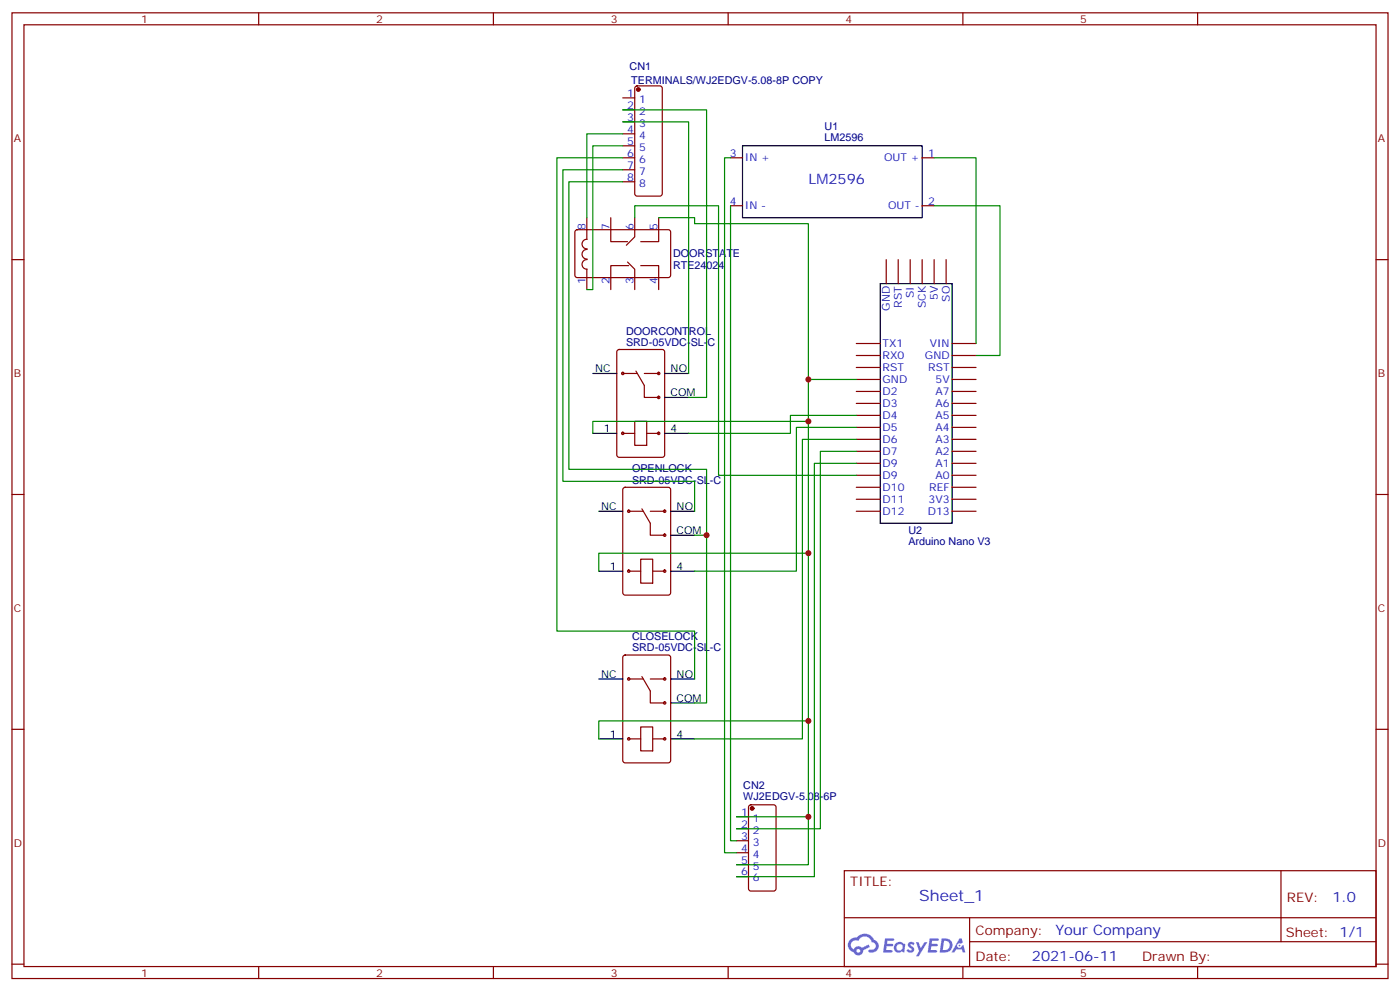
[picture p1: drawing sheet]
<svg xmlns="http://www.w3.org/2000/svg" width="412mm" height="292mm" viewBox="0 0 412 292" stroke-linecap="round" stroke-linejoin="round" font-family="sans-serif">
<g fill="none" stroke="#870000" stroke-width=".35">
<path d="M3.5 3.8h405.4v284.3h-405.4zM7.1 7.3h398.2v277.3h-398.2zM76.2 3.8v3.5M145.3 3.8v3.5M214.5 3.8v3.5M283.6 3.8v3.5M352.8 3.8v3.5M3.5 76.4h3.6M405.3 76.4h3.6M3.5 145.6h3.6M405.3 145.6h3.6M3.5 214.7h3.6"/>
<path d="M405.3 214.7h3.6M248.7 256.4h156.6v28.2h-156.6zM377.3 256.4v20.9M248.7 270.2h156.5M285.6 277.3h119.6M285.6 270.2v14.1M3.5 283.9h3.6M76.2 284.6v3.5M145.3 284.6v3.5M214.5 284.6v3.5M283.6 284.6v3.5M352.8 284.6v3.5"/>
<path d="M405.3 283.9h3.6"/>
</g>
<g fill="#5487ff">
<path d="M267.7 277.5a1.22 1.22 0 0 1 1.7 .3l-.4 .6a.47 .47 0 0 0-.3-.4 .47 .47 0 0 0-.5 .2l.1 .2a1.14 1.14 0 0 1 .8 1.7 1.14 1.14 0 0 1-1.9 0l-.2-.2 .5-.5 .7 .4a.29 .29 0 0 0 .3-.2 .29 .29 0 0 0-.2-.4 1.04 1.04 0 0 1-.6-1.7z"/>
<path d="M260.7 276.3h2.4l.3 .2-.2 .5h-1.8l-.1 .9h1.5l.3 .4-.3 .3h-1.6l-.2 1.1 1.7 .1 .2 .3-.2 .3h-2.6z"/>
<path d="M273.8 276.3h2.4l.3 .2-.1 .5h-1.8l-.2 .9h1.6l.3 .4-.4 .3h-1.6l-.1 1.1 1.7 .1 .2 .3-.2 .3h-2.6z"/>
<path d="M282.6 276.3h.7l.3 1.2-.6 .4a.69 .69 0 0 0-1 .2 .69 .69 0 0 0 .4 1 .69 .69 0 0 0 .9-.6l.5-.3 .6 2.2h-.8l-.2-.8h-1.8l-.5 .8h-.8z"/>
<path d="M269.8 277.4h.8l.6 1.8 1.1-1.8h.9l-2.6 4.2h-.8l.9-1.6z"/>
<path d="M277.4 276.3l-.6 4.1h1.3a2.11 2.11 0 0 0 2.5-2.1 2.11 2.11 0 0 0-2.5-2zM278.1 277a1.39 1.39 0 0 1 1.7 1.4 1.39 1.39 0 0 1-1.8 1.3h-.3z"/>
<path d="M263.7 277.9a1.54 1.54 0 0 0-.1 2.2 1.54 1.54 0 0 0 2.2 .1l.6 .2 .3-2.3-.2-.2h-.4a1.49 1.49 0 0 0-2.4 0zM264 278.9a.94 .94 0 0 1 1.8 0 .94 .94 0 0 1-1.8 0z"/>
<path d="M250.4 276.7a2.18 2.18 0 0 0 1.1 3.7 1.44 1.44 0 0 0 1.6 .9 1.44 1.44 0 0 0 1.2-1.5l2-1-.5-.7-1.9 .9a1.47 1.47 0 0 0-2.4 .5 1.39 1.39 0 0 1-.7-2 1.39 1.39 0 0 1 2-.4 2.12 2.12 0 0 1 2.2-1.3 2.12 2.12 0 0 1 1.9 1.7 1.14 1.14 0 0 1 1.1 1.4 1.14 1.14 0 0 1-1.7 .7 .43 .43 0 0 0-.5 .4 .43 .43 0 0 0 .4 .5 1.98 1.98 0 0 0 2.5-1.3 1.98 1.98 0 0 0-1.2-2.5 3.1 3.1 0 0 0-5.3-.7l-.9 .1zM252.3 280a.55 .55 0 0 1 1.1 0 .55 .55 0 0 1-1.1 0z"/>
<circle cx="282.6" cy="278.4" r=".26"/>
</g>
<g fill="none" stroke="#870000" stroke-width=".35">
<path d="M183.4 28.8h3.6M183.4 32.3h3.6M183.4 35.9h3.6M183.4 39.4h3.6M187.2 25.5l.5-.2h6.7l.6 .4 .1 31.3-.2 .5-.5 .2h-6.7l-.5-.2-.2-.5v-31zM183.4 42.9h3.6M183.4 46.5h3.6M183.4 50h3.6M183.4 53.5h3.6M215.2 46.5h3.5M271.6 46.5h3.6M169.6 67.8l.4-.2 27.1 .1 .5 .6-.1 13-.7 .4h-27l-.5-.7v-12.7z"/>
<path d="M172.9 64.1v6.3M172.9 79.3v6M173 73.4a1.41 1.41 0 0 0-1.6 1.5 1.41 1.41 0 0 0 1.6 1.4M173 76.4a1.41 1.41 0 0 0-1.6 1.4 1.41 1.41 0 0 0 1.6 1.4M173 70.5a1.41 1.41 0 0 0-1.6 1.4 1.41 1.41 0 0 0 1.6 1.4M179.9 64.1v7.1h5M184.9 77.2l2.1 2.1v6M185.2 78.2h-5.3v7.1M187 64.1v5.6l-2.5 2.5M188.7 78.2h5.3v7.1M194 64.1v7.1h-5.3M215.2 60.6h3.5"/>
<path d="M261.1 76.4v7.1M264.6 76.4v7.1M268.1 76.4v7.1M271.6 60.6h3.6M271.6 76.4v7.1M275.2 76.4v7.1M278.7 76.4v7.1M181.9 103.1l.5-.2h12.7l.6 .4 .1 30.6-.5 .7-12.9 .1-.7-.5v-30.6zM183.4 110h4.3M187.3 109.3l2.5 4.2v3.5h4.2M189.8 110h4.2M252.2 101.1h7.1"/>
<path d="M252.2 104.7h7.1M252.2 108.2h7.1M252.2 111.7h7.1M252.2 115.3h7.1M252.2 118.8h7.1M280.5 101.1h7M280.5 104.7h7M280.5 108.2h7M280.5 111.7h7M280.5 115.3h7M280.5 118.8h7M183.4 127.6h3.6"/>
<path d="M187 124.1h3.5v7h-3.5zM190.5 127.6h3.5M252.2 122.3h7.1M252.2 125.8h7.1M252.2 129.4h7.1M252.2 132.9h7.1M252.2 136.4h7.1M252.2 139.9h7.1M280.5 122.3h7M280.5 125.8h7M280.5 129.4h7M280.5 132.9h7"/>
<path d="M280.5 136.4h7M280.5 139.9h7M183.7 143.7l.4-.2h12.7l.7 .4 .1 30.6-.5 .7h-13l-.6-.4-.1-30.6zM185.2 150.5h4.2M189.1 149.8l2.5 4.3v3.5h4.2M191.6 150.5h4.2M252.2 150.5h7.1M252.2 143.5h7.1M252.2 147h7.1M280.5 150.5h7M280.5 143.5h7M280.5 147h7"/>
<path d="M185.2 168.2h3.5M188.7 164.6h3.6v7.1h-3.6zM192.3 168.2h3.5M183.7 193.1l.4-.2h12.7l.7 .4 .1 30.6-.5 .7h-13l-.6-.4-.1-30.6zM185.2 199.9h4.2M189.1 199.2l2.5 4.2v3.6h4.2M191.6 199.9h4.2M185.2 217.6h3.5M188.7 214h3.6v7.1h-3.6zM192.3 217.6h3.5M220.7 237.2l.5-.2h6.7l.6 .4 .1 24.3-.5 .6-6.9 .1-.7-.5v-24.2zM217 240.5h3.5"/>
<path d="M217 244h3.5M217 247.5h3.5M217 251.1h3.5M217 254.6h3.5M217 258.1h3.5"/>
<circle cx="183.4" cy="110" r=".35"/>
<circle cx="194" cy="110" r=".35"/>
<circle cx="194" cy="117" r=".35"/>
<circle cx="183.4" cy="127.6" r=".35"/>
<circle cx="194" cy="127.6" r=".35"/>
<circle cx="185.2" cy="150.5" r=".35"/>
<circle cx="195.8" cy="157.6" r=".35"/>
<circle cx="195.8" cy="150.5" r=".35"/>
<circle cx="185.2" cy="168.2" r=".35"/>
<circle cx="195.8" cy="168.2" r=".35"/>
<circle cx="185.2" cy="199.9" r=".35"/>
<circle cx="195.8" cy="199.9" r=".35"/>
<circle cx="185.2" cy="217.6" r=".35"/>
<circle cx="195.8" cy="217.6" r=".35"/>
<circle cx="195.8" cy="207" r=".35"/>
</g>
<g fill="#870000" stroke="#870000" stroke-width=".35">
<circle cx="188" cy="26.4" r=".53"/>
<circle cx="221.5" cy="238" r=".53"/>
</g>
<g fill="none" stroke="#000" stroke-width=".35">
<path d="M218.7 42.9h52.9v21.2h-52.9zM259.3 83.5h21.2v70.6h-21.2zM174.6 110h7.1M195.8 110h7M195.8 117h7M174.6 127.6h7.1M195.8 127.6h7M176.4 150.5h7M197.6 150.5h7M197.6 157.6h7M176.4 168.2h7M197.6 168.2h7"/>
<path d="M176.4 199.9h7M197.6 199.9h7M176.4 217.6h7M197.6 217.6h7M197.6 207h7"/>
</g>
<g fill="none" stroke="#008700" stroke-width=".35">
<path d="M183.4 39.4h-10.5v24.7M183.4 32.3h24.7v84.7h-5.3M183.4 35.9h19.4v74.1M183.4 46.5h-19.4v139.3h40.6v14.1M183.4 50h-17.6v91.7h38.8v8.8M183.4 53.5h-15.8v84.7h40.5v68.8h-3.5M183.4 42.9h-8.8v42.4h-1.7M215.2 46.5h-1.8v204.6h3.6M275.2 46.5h12.3v54.6M187 64.1v-3.5h24.7v79.3h40.5M194 64.1h10.6v1.8h33.5v45.8M215.2 60.6v186.9h1.8"/>
<path d="M275.2 60.6h19.4v44.1h-7.1M252.2 111.7h-14.1v142.9h-21.1M238.1 124.1h-63.5v3.5M252.2 136.4h-12.3v121.7h-22.9M252.2 132.9h-10.5v111.1h-24.7M252.2 129.4h-15.8v88.2h-31.8M252.2 125.8h-17.6v42.4h-30M252.2 122.3h-19.4v5.3h-30M204.6 157.6h3.5M238.1 162.9h-61.7v5.3M238.1 212.3h-61.7v5.3M217 240.5h21.1"/>
</g>
<g fill="#c00">
<circle cx="238.1" cy="240.5" r=".88"/>
<circle cx="238.1" cy="162.9" r=".88"/>
<circle cx="238.1" cy="212.3" r=".88"/>
<circle cx="238.1" cy="124.1" r=".88"/>
<circle cx="238.1" cy="111.7" r=".88"/>
<circle cx="208.1" cy="157.6" r=".88"/>
</g>
<text font-size="4.6" fill="#00f" x="270.8" y="265.4">Sheet_1</text>
<g font-size="4.2" fill="#00f">
<text x="238.1" y="54.3">LM2596</text>
<text x="392.5" y="265.6">1.0</text>
<text x="310.9" y="275.2">Your Company</text>
<text x="304" y="283">2021-06-11</text>
</g>
<g font-size="3.9" fill="#800">
<text x="250.5" y="260.9">TITLE:</text>
<text x="379.1" y="265.6">REV:</text>
<text x="287.4" y="275.1">Company:</text>
<text x="378.7" y="275.8">Sheet: 1/1</text>
<text x="287.4" y="282.8">Date:</text>
<text x="336.4" y="282.9">Drawn By:</text>
</g>
<g font-size="3.2" fill="#800">
<text x="41.6" y="6.8">1</text>
<text x="110.8" y="6.8">2</text>
<text x="179.9" y="6.8">3</text>
<text x="249.1" y="6.8">4</text>
<text x="318.2" y="6.8">5</text>
<text x="4.1" y="41.9">A</text>
<text x="405.9" y="41.9">A</text>
<text x="4.1" y="111">B</text>
<text x="405.9" y="111">B</text>
<text x="4.1" y="180.2">C</text>
<text x="405.9" y="180.2">C</text>
<text x="4.1" y="249.3">D</text>
<text x="405.9" y="249.3">D</text>
<text x="41.6" y="287.6">1</text>
<text x="110.8" y="287.6">2</text>
<text x="179.9" y="287.6">3</text>
<text x="249.1" y="287.6">4</text>
<text x="318.2" y="287.6">5</text>
</g>
<g font-size="3.2" fill="#000080">
<text x="185.4" y="20.6">CN1</text>
<text x="185.9" y="24.7">TERMINALS/WJ2EDGV-5.08-8P COPY</text>
<text x="242.9" y="41.6">LM2596</text>
<text x="242.9" y="38.2">U1</text>
<text x="198.3" y="75.8">DOORSTATE</text>
<text x="198.3" y="79.1">RTE24024</text>
<text x="184.4" y="101.8">SRD-05VDC-SL-C</text>
<text x="184.4" y="98.5">DOORCONTROL</text>
<text x="186.2" y="142.4">SRD-05VDC-SL-C</text>
<text x="186.2" y="139.1">OPENLOCK</text>
<text x="267.6" y="160.4">Arduino Nano V3</text>
<text x="267.6" y="157.1">U2</text>
<text x="186.2" y="191.8">SRD-05VDC-SL-C</text>
<text x="186.2" y="188.5">CLOSELOCK</text>
<text x="219" y="232.3">CN2</text>
<text x="219" y="235.6">WJ2EDGV-5.08-6P</text>
</g>
<g font-size="3.2" fill="#00f">
<text x="184.8" y="28.5">1</text>
<text x="184.8" y="32">2</text>
<text x="184.8" y="35.5">3</text>
<text x="188.3" y="30.2">1</text>
<text x="188.3" y="33.8">2</text>
<text x="184.8" y="39.1">4</text>
<text x="188.3" y="37.3">3</text>
<text x="188.3" y="40.8">4</text>
<text x="184.8" y="42.6">5</text>
<text x="184.8" y="46.1">6</text>
<text x="188.3" y="44.3">5</text>
<text x="188.3" y="47.9">6</text>
<text x="214.9" y="46.1">3</text>
<text x="219.4" y="47.5">IN +</text>
<text x="260.4" y="47.5">OUT +</text>
<text x="273.4" y="46.1">1</text>
<text x="184.8" y="49.6">7</text>
<text x="184.8" y="53.2">8</text>
<text x="188.3" y="51.4">7</text>
<text x="188.3" y="54.9">8</text>
<text x="214.9" y="60.2">4</text>
<text x="219.4" y="61.6">IN -</text>
<text x="261.6" y="61.6">OUT -</text>
<text x="273.4" y="60.2">2</text>
<text x="172.5" y="67.6" transform="rotate(-90 172.5 67.6)">8</text>
<text x="179.6" y="67.6" transform="rotate(-90 179.6 67.6)">7</text>
<text x="186.6" y="67.6" transform="rotate(-90 186.6 67.6)">6</text>
<text x="193.7" y="67.6" transform="rotate(-90 193.7 67.6)">5</text>
<text x="172.5" y="83.8" transform="rotate(-90 172.5 83.8)">1</text>
<text x="179.6" y="83.8" transform="rotate(-90 179.6 83.8)">2</text>
<text x="186.6" y="83.8" transform="rotate(-90 186.6 83.8)">3</text>
<text x="193.7" y="83.8" transform="rotate(-90 193.7 83.8)">4</text>
<text x="269.2" y="87.7" transform="rotate(-90 269.2 87.7)">SI</text>
<text x="276.2" y="88.4" transform="rotate(-90 276.2 88.4)">5V</text>
<text x="279.8" y="88.9" transform="rotate(-90 279.8 88.9)">SO</text>
<text x="262.1" y="91.5" transform="rotate(-90 262.1 91.5)">GND</text>
<text x="265.6" y="90.5" transform="rotate(-90 265.6 90.5)">RST</text>
<text x="272.7" y="90.8" transform="rotate(-90 272.7 90.8)">SCK</text>
<text x="260" y="102.2">TX1</text>
<text x="260" y="105.7">RX0</text>
<text x="272.5" y="105.7">GND</text>
<text x="273.9" y="102.2">VIN</text>
<text x="260" y="109.3">RST</text>
<text x="260" y="112.8">GND</text>
<text x="273.4" y="109.3">RST</text>
<text x="275.6" y="112.8">5V</text>
<text x="260" y="116.3">D2</text>
<text x="260" y="119.8">D3</text>
<text x="275.6" y="119.8">A6</text>
<text x="275.6" y="116.3">A7</text>
<text x="260" y="123.4">D4</text>
<text x="275.6" y="123.4">A5</text>
<text x="260" y="126.9">D5</text>
<text x="260" y="130.4">D6</text>
<text x="275.6" y="130.4">A3</text>
<text x="275.6" y="126.9">A4</text>
<text x="260" y="133.9">D7</text>
<text x="260" y="137.5">D9</text>
<text x="275.6" y="137.5">A1</text>
<text x="275.6" y="133.9">A2</text>
<text x="260" y="141">D9</text>
<text x="275.6" y="141">A0</text>
<text x="260" y="144.5">D10</text>
<text x="260" y="148.1">D11</text>
<text x="273.6" y="148.1">3V3</text>
<text x="273.7" y="144.5">REF</text>
<text x="260" y="151.6">D12</text>
<text x="273.3" y="151.6">D13</text>
<text x="218.3" y="240.1">1</text>
<text x="218.3" y="243.7">2</text>
<text x="221.8" y="241.9">1</text>
<text x="221.8" y="245.4">2</text>
<text x="218.3" y="247.2">3</text>
<text x="218.3" y="250.7">4</text>
<text x="221.8" y="249">3</text>
<text x="218.3" y="254.2">5</text>
<text x="218.3" y="257.8">6</text>
<text x="221.8" y="252.5">4</text>
<text x="221.8" y="256">5</text>
<text x="221.8" y="259.5">6</text>
</g>
<g font-size="3.2">
<text x="175.3" y="109.6">NC</text>
<text x="197.6" y="109.6">NO</text>
<text x="197.6" y="116.7">COM</text>
<text x="177.9" y="127.2">1</text>
<text x="197.6" y="127.2">4</text>
<text x="177.1" y="150.2">NC</text>
<text x="199.3" y="150.2">NO</text>
<text x="199.3" y="157.2">COM</text>
<text x="179.7" y="167.8">1</text>
<text x="199.3" y="167.8">4</text>
<text x="177.1" y="199.6">NC</text>
<text x="199.3" y="199.6">NO</text>
<text x="199.3" y="206.6">COM</text>
<text x="179.7" y="217.2">1</text>
<text x="199.3" y="217.2">4</text>
</g>
</svg>
